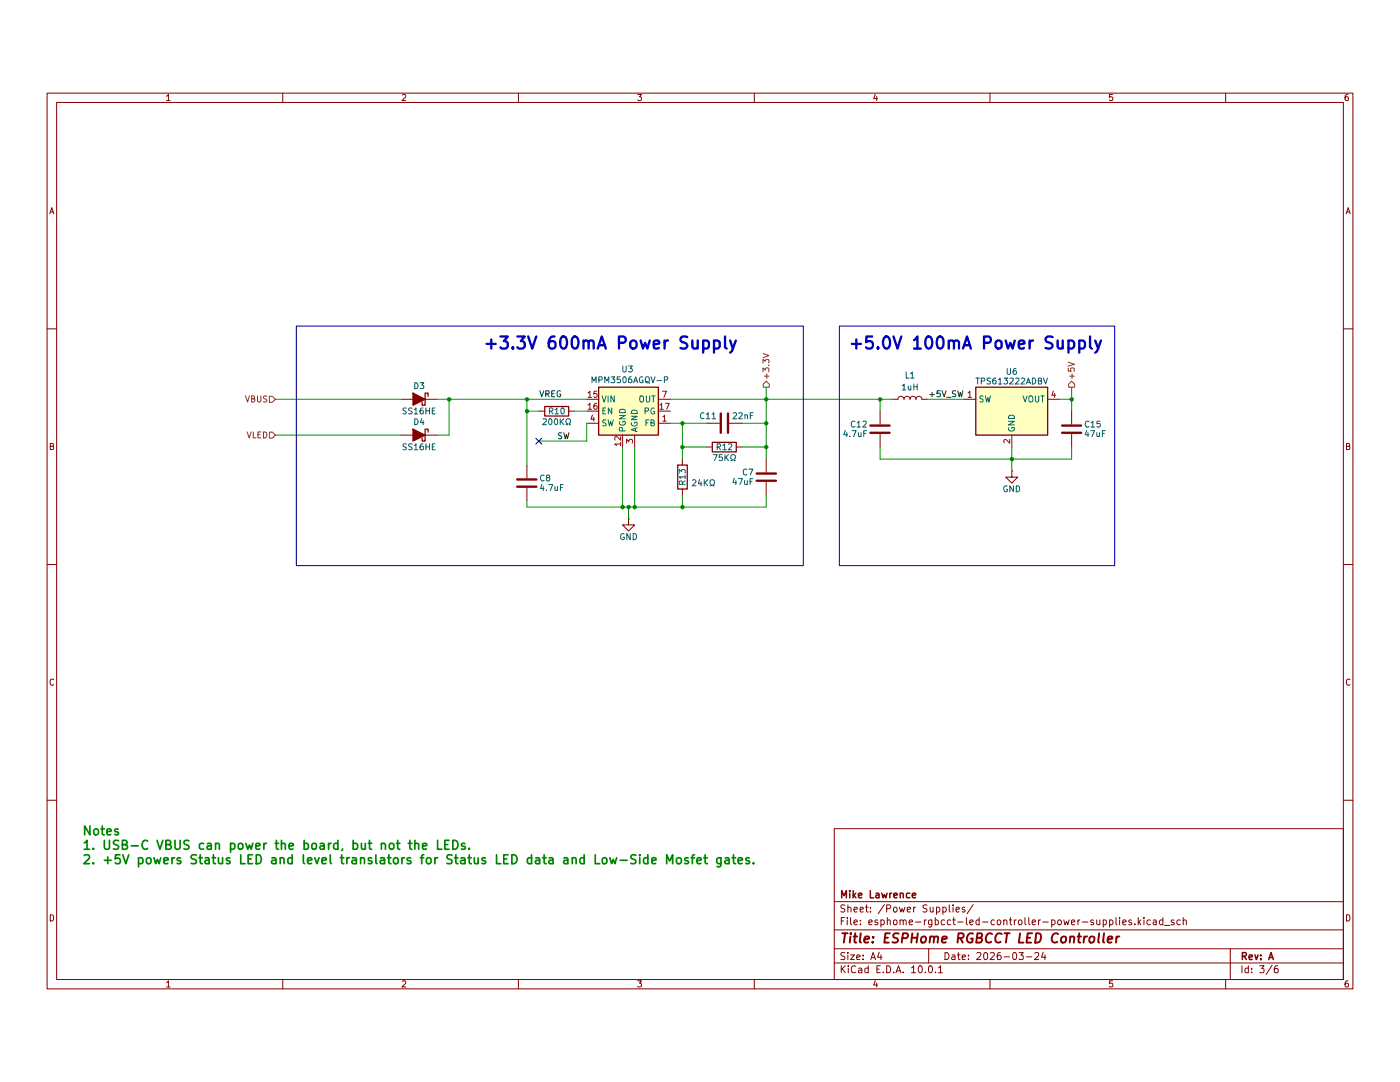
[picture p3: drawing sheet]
(kicad_sch
 (version 20260306)
 (generator "eeschema")
 (generator_version "10.0")
 (paper "A4")
 (title_block
  (title "ESPHome RGBCCT LED Controller")
  (date "2026-03-24")
  (rev "A")
  (company "Mike Lawrence"))
 (lib_symbols
  (symbol "Device:C"
   (pin_numbers (hide yes))
   (pin_names
    (offset 0.254)) (exclude_from_sim no) (in_bom yes) (on_board yes)
   (in_pos_files yes)
   (duplicate_pin_numbers_are_jumpers no)
   (property "Reference" "C" (at 0.635 2.54 0) (show_name no) (do_not_autoplace no) (effects (font (size 1.27 1.27)) (justify left)))
   (property "Value" "C" (at 0.635 -2.54 0) (show_name no) (do_not_autoplace no) (effects (font (size 1.27 1.27)) (justify left)))
   (property "Footprint" "" (at 0.9652 -3.81 0) (show_name no) (do_not_autoplace no) (hide yes) (effects (font (size 1.27 1.27))))
   (property "Datasheet" "" (at 0 0 0) (show_name no) (do_not_autoplace no) (hide yes) (effects (font (size 1.27 1.27))))
   (property "Description" "Unpolarized capacitor" (at 0 0 0) (show_name no) (do_not_autoplace no) (hide yes) (effects (font (size 1.27 1.27))))
   (symbol "C_0_1"
    (polyline (pts (xy -2.032 0.762) (xy 2.032 0.762)) (stroke (width 0.508) (type default)) (fill (type none)))
    (polyline (pts (xy -2.032 -0.762) (xy 2.032 -0.762)) (stroke (width 0.508) (type default)) (fill (type none))))
   (symbol "C_1_1"
    (pin passive line (at 0 3.81 270) (length 2.794) (name "" (effects (font (size 1.27 1.27)))) (number "1" (effects (font (size 1.27 1.27)))))
    (pin passive line (at 0 -3.81 90) (length 2.794) (name "" (effects (font (size 1.27 1.27)))) (number "2" (effects (font (size 1.27 1.27))))))
   (embedded_fonts no))
  (symbol "Device:D_Schottky_Filled"
   (pin_numbers (hide yes))
   (pin_names
    (offset 1.016) (hide yes)) (exclude_from_sim no) (in_bom yes) (on_board yes)
   (in_pos_files yes)
   (duplicate_pin_numbers_are_jumpers no)
   (property "Reference" "D" (at 0 2.54 0) (show_name no) (do_not_autoplace no) (effects (font (size 1.27 1.27))))
   (property "Value" "D_Schottky_Filled" (at 0 -2.54 0) (show_name no) (do_not_autoplace no) (effects (font (size 1.27 1.27))))
   (property "Footprint" "" (at 0 0 0) (show_name no) (do_not_autoplace no) (hide yes) (effects (font (size 1.27 1.27))))
   (property "Datasheet" "" (at 0 0 0) (show_name no) (do_not_autoplace no) (hide yes) (effects (font (size 1.27 1.27))))
   (property "Description" "Schottky diode, filled shape" (at 0 0 0) (show_name no) (do_not_autoplace no) (hide yes) (effects (font (size 1.27 1.27))))
   (symbol "D_Schottky_Filled_0_1"
    (polyline (pts (xy -1.905 0.635) (xy -1.905 1.27) (xy -1.27 1.27) (xy -1.27 -1.27) (xy -0.635 -1.27) (xy -0.635 -0.635)) (stroke (width 0.254) (type default)) (fill (type none)))
    (polyline (pts (xy 1.27 1.27) (xy 1.27 -1.27) (xy -1.27 0) (xy 1.27 1.27)) (stroke (width 0.254) (type default)) (fill (type outline)))
    (polyline (pts (xy 1.27 0) (xy -1.27 0)) (stroke (width 0) (type default)) (fill (type none))))
   (symbol "D_Schottky_Filled_1_1"
    (pin passive line (at -3.81 0 0) (length 2.54) (name "K" (effects (font (size 1.27 1.27)))) (number "1" (effects (font (size 1.27 1.27)))))
    (pin passive line (at 3.81 0 180) (length 2.54) (name "A" (effects (font (size 1.27 1.27)))) (number "2" (effects (font (size 1.27 1.27))))))
   (embedded_fonts no))
  (symbol "Device:L"
   (pin_numbers (hide yes))
   (pin_names
    (offset 1.016) (hide yes)) (exclude_from_sim no) (in_bom yes) (on_board yes)
   (in_pos_files yes)
   (duplicate_pin_numbers_are_jumpers no)
   (property "Reference" "L" (at -1.27 0 90) (show_name no) (do_not_autoplace no) (effects (font (size 1.27 1.27))))
   (property "Value" "L" (at 1.905 0 90) (show_name no) (do_not_autoplace no) (effects (font (size 1.27 1.27))))
   (property "Footprint" "" (at 0 0 0) (show_name no) (do_not_autoplace no) (hide yes) (effects (font (size 1.27 1.27))))
   (property "Datasheet" "" (at 0 0 0) (show_name no) (do_not_autoplace no) (hide yes) (effects (font (size 1.27 1.27))))
   (property "Description" "Inductor" (at 0 0 0) (show_name no) (do_not_autoplace no) (hide yes) (effects (font (size 1.27 1.27))))
   (symbol "L_0_1"
    (arc (start 0 2.54) (mid 0.6323 1.905) (end 0 1.27) (stroke (width 0) (type default)) (fill (type none)))
    (arc (start 0 1.27) (mid 0.6323 0.635) (end 0 0) (stroke (width 0) (type default)) (fill (type none)))
    (arc (start 0 0) (mid 0.6323 -0.635) (end 0 -1.27) (stroke (width 0) (type default)) (fill (type none)))
    (arc (start 0 -1.27) (mid 0.6323 -1.905) (end 0 -2.54) (stroke (width 0) (type default)) (fill (type none))))
   (symbol "L_1_1"
    (pin passive line (at 0 3.81 270) (length 1.27) (name "1" (effects (font (size 1.27 1.27)))) (number "1" (effects (font (size 1.27 1.27)))))
    (pin passive line (at 0 -3.81 90) (length 1.27) (name "2" (effects (font (size 1.27 1.27)))) (number "2" (effects (font (size 1.27 1.27))))))
   (embedded_fonts no))
  (symbol "Device:R"
   (pin_numbers (hide yes))
   (pin_names
    (offset 0)) (exclude_from_sim no) (in_bom yes) (on_board yes)
   (in_pos_files yes)
   (duplicate_pin_numbers_are_jumpers no)
   (property "Reference" "R" (at 2.032 0 90) (show_name no) (do_not_autoplace no) (effects (font (size 1.27 1.27))))
   (property "Value" "R" (at 0 0 90) (show_name no) (do_not_autoplace no) (effects (font (size 1.27 1.27))))
   (property "Footprint" "" (at -1.778 0 90) (show_name no) (do_not_autoplace no) (hide yes) (effects (font (size 1.27 1.27))))
   (property "Datasheet" "" (at 0 0 0) (show_name no) (do_not_autoplace no) (hide yes) (effects (font (size 1.27 1.27))))
   (property "Description" "Resistor" (at 0 0 0) (show_name no) (do_not_autoplace no) (hide yes) (effects (font (size 1.27 1.27))))
   (symbol "R_0_1"
    (rectangle (start -1.016 -2.54) (end 1.016 2.54) (stroke (width 0.254) (type default)) (fill (type none))))
   (symbol "R_1_1"
    (pin passive line (at 0 3.81 270) (length 1.27) (name "" (effects (font (size 1.27 1.27)))) (number "1" (effects (font (size 1.27 1.27)))))
    (pin passive line (at 0 -3.81 90) (length 1.27) (name "" (effects (font (size 1.27 1.27)))) (number "2" (effects (font (size 1.27 1.27))))))
   (embedded_fonts no))
  (symbol "MPM3506AGQV-P:MPM3506AGQV-P" (exclude_from_sim no) (in_bom yes) (on_board yes)
   (in_pos_files yes)
   (duplicate_pin_numbers_are_jumpers no)
   (property "Reference" "U3" (at 11.176 3.81 0) (show_name no) (do_not_autoplace no) (effects (font (size 1.27 1.27))))
   (property "Value" "MPM3506AGQV-P" (at 11.684 1.524 0) (show_name no) (do_not_autoplace no) (effects (font (size 1.27 1.27))))
   (property "Footprint" "MPM3506A:QFN-19" (at 29.21 -94.92 0) (show_name no) (do_not_autoplace no) (hide yes) (effects (font (size 1.27 1.27)) (justify left top)))
   (property "Datasheet" "https://www.monolithicpower.com/pub/media/document/MPM3506A_r1.0.pdf" (at 29.21 -194.92 0) (show_name no) (do_not_autoplace no) (hide yes) (effects (font (size 1.27 1.27)) (justify left top)))
   (property "Description" "Switching Voltage Regulators 36V/0.6A Module Sync Step-Down Converter" (at -2.54 0 0) (show_name no) (do_not_autoplace no) (hide yes) (effects (font (size 1.27 1.27))))
   (property "Height" "" (at 29.21 -394.92 0) (show_name no) (do_not_autoplace no) (hide yes) (effects (font (size 1.27 1.27)) (justify left top)))
   (property "Mouser Part Number" "946-MPM3506AGQV-P" (at 29.21 -494.92 0) (show_name no) (do_not_autoplace no) (hide yes) (effects (font (size 1.27 1.27)) (justify left top)))
   (property "Mouser Price/Stock" "https://www.mouser.co.uk/ProductDetail/Monolithic-Power-Systems-MPS/MPM3506AGQV-P?qs=HiCzZnZeDAU16ehu1bckOQ%3D%3D" (at 29.21 -594.92 0) (show_name no) (do_not_autoplace no) (hide yes) (effects (font (size 1.27 1.27)) (justify left top)))
   (property "Manufacturer_Name" "Monolithic Power Systems (MPS)" (at 29.21 -694.92 0) (show_name no) (do_not_autoplace no) (hide yes) (effects (font (size 1.27 1.27)) (justify left top)))
   (property "Manufacturer_Part_Number" "MPM3506AGQV-P" (at 29.21 -794.92 0) (show_name no) (do_not_autoplace no) (hide yes) (effects (font (size 1.27 1.27)) (justify left top)))
   (property "Manufacturer" "Monolithic Power Systems" (at 0 0 0) (show_name no) (do_not_autoplace no) (hide yes) (effects (font (size 1.27 1.27))))
   (property "Part Number" "MPM3506AGQV-P" (at 0 0 0) (show_name no) (do_not_autoplace no) (hide yes) (effects (font (size 1.27 1.27))))
   (symbol "MPM3506AGQV-P_1_1"
    (rectangle (start 5.08 0) (end 17.78 -10.16) (stroke (width 0.254) (type default)) (fill (type background)))
    (pin passive line (at 20.32 -7.62 180) (length 2.54) (name "FB" (effects (font (size 1.27 1.27)))) (number "1" (effects (font (size 1.27 1.27)))))
    (pin passive line (at 0 -17.78 0) (length 5.08) (hide yes) (name "VCC" (effects (font (size 1.27 1.27)))) (number "2" (effects (font (size 1.27 1.27)))))
    (pin passive line (at 12.7 -12.7 90) (length 2.54) (name "AGND" (effects (font (size 1.27 1.27)))) (number "3" (effects (font (size 1.27 1.27)))))
    (pin passive line (at 2.54 -7.62 0) (length 2.54) (name "SW" (effects (font (size 1.27 1.27)))) (number "4" (effects (font (size 1.27 1.27)))))
    (pin passive line (at 2.54 -7.62 0) (length 2.54) (hide yes) (name "SW_2" (effects (font (size 1.27 1.27)))) (number "5" (effects (font (size 1.27 1.27)))))
    (pin passive line (at 2.54 -7.62 0) (length 2.54) (hide yes) (name "SW_3" (effects (font (size 1.27 1.27)))) (number "6" (effects (font (size 1.27 1.27)))))
    (pin passive line (at 20.32 -2.54 180) (length 2.54) (name "OUT" (effects (font (size 1.27 1.27)))) (number "7" (effects (font (size 1.27 1.27)))))
    (pin passive line (at 20.32 -2.54 180) (length 2.54) (hide yes) (name "OUT_2" (effects (font (size 1.27 1.27)))) (number "8" (effects (font (size 1.27 1.27)))))
    (pin passive line (at 20.32 -2.54 180) (length 2.54) (hide yes) (name "OUT_3" (effects (font (size 1.27 1.27)))) (number "9" (effects (font (size 1.27 1.27)))))
    (pin passive line (at 0 -20.32 0) (length 5.08) (hide yes) (name "NC_1" (effects (font (size 1.27 1.27)))) (number "10" (effects (font (size 1.27 1.27)))))
    (pin passive line (at 0 -25.4 0) (length 5.08) (hide yes) (name "BST" (effects (font (size 1.27 1.27)))) (number "11" (effects (font (size 1.27 1.27)))))
    (pin passive line (at 10.16 -12.7 90) (length 2.54) (name "PGND" (effects (font (size 1.27 1.27)))) (number "12" (effects (font (size 1.27 1.27)))))
    (pin passive line (at 10.16 -12.7 90) (length 2.54) (hide yes) (name "PGND_2" (effects (font (size 1.27 1.27)))) (number "13" (effects (font (size 1.27 1.27)))))
    (pin passive line (at 0 -22.86 0) (length 5.08) (hide yes) (name "NC_2" (effects (font (size 1.27 1.27)))) (number "14" (effects (font (size 1.27 1.27)))))
    (pin passive line (at 2.54 -2.54 0) (length 2.54) (name "VIN" (effects (font (size 1.27 1.27)))) (number "15" (effects (font (size 1.27 1.27)))))
    (pin passive line (at 2.54 -5.08 0) (length 2.54) (name "EN" (effects (font (size 1.27 1.27)))) (number "16" (effects (font (size 1.27 1.27)))))
    (pin passive line (at 20.32 -5.08 180) (length 2.54) (name "PG" (effects (font (size 1.27 1.27)))) (number "17" (effects (font (size 1.27 1.27)))))
    (pin passive line (at 2.54 -7.62 0) (length 2.54) (hide yes) (name "SW_4" (effects (font (size 1.27 1.27)))) (number "18" (effects (font (size 1.27 1.27)))))
    (pin passive line (at 20.32 -2.54 180) (length 2.54) (hide yes) (name "OUT_4" (effects (font (size 1.27 1.27)))) (number "19" (effects (font (size 1.27 1.27))))))
   (embedded_fonts no))
  (symbol "Regulator_Switching:TPS613222ADBV" (exclude_from_sim no) (in_bom yes) (on_board yes)
   (in_pos_files yes)
   (duplicate_pin_numbers_are_jumpers no)
   (property "Reference" "U" (at -7.62 6.35 0) (show_name no) (do_not_autoplace no) (effects (font (size 1.27 1.27)) (justify left)))
   (property "Value" "TPS613222ADBV" (at 2.54 6.35 0) (show_name no) (do_not_autoplace no) (effects (font (size 1.27 1.27))))
   (property "Footprint" "Package_TO_SOT_SMD:SOT-23-5" (at 0 -20.32 0) (show_name no) (do_not_autoplace no) (hide yes) (effects (font (size 1.27 1.27))))
   (property "Datasheet" "http://www.ti.com/lit/ds/symlink/tps61322.pdf" (at 0 -3.81 0) (show_name no) (do_not_autoplace no) (hide yes) (effects (font (size 1.27 1.27))))
   (property "Description" "1.8A Step-Up Converter, 5V Output Voltage, 0.9-5.5V Input Voltage, SOT-23-5" (at 0 0 0) (show_name no) (do_not_autoplace no) (hide yes) (effects (font (size 1.27 1.27))))
   (symbol "TPS613222ADBV_0_1"
    (rectangle (start -7.62 5.08) (end 7.62 -5.08) (stroke (width 0.254) (type default)) (fill (type background))))
   (symbol "TPS613222ADBV_1_1"
    (pin power_in line (at -10.16 2.54 0) (length 2.54) (name "SW" (effects (font (size 1.27 1.27)))) (number "1" (effects (font (size 1.27 1.27)))))
    (pin power_in line (at 0 -7.62 90) (length 2.54) (name "GND" (effects (font (size 1.27 1.27)))) (number "2" (effects (font (size 1.27 1.27)))))
    (pin no_connect line (at -7.62 -2.54 0) (length 2.54) (hide yes) (name "NC" (effects (font (size 1.27 1.27)))) (number "3" (effects (font (size 1.27 1.27)))))
    (pin power_out line (at 10.16 2.54 180) (length 2.54) (name "VOUT" (effects (font (size 1.27 1.27)))) (number "4" (effects (font (size 1.27 1.27)))))
    (pin no_connect line (at 7.62 -2.54 180) (length 2.54) (hide yes) (name "NC" (effects (font (size 1.27 1.27)))) (number "5" (effects (font (size 1.27 1.27))))))
   (embedded_fonts no))
  (symbol "power:GND"
   (power global)
   (pin_numbers (hide yes))
   (pin_names
    (offset 0) (hide yes)) (exclude_from_sim no) (in_bom yes) (on_board yes)
   (in_pos_files yes)
   (duplicate_pin_numbers_are_jumpers no)
   (property "Reference" "#PWR" (at 0 -6.35 0) (show_name no) (do_not_autoplace no) (hide yes) (effects (font (size 1.27 1.27))))
   (property "Value" "GND" (at 0 -3.81 0) (show_name no) (do_not_autoplace no) (effects (font (size 1.27 1.27))))
   (property "Footprint" "" (at 0 0 0) (show_name no) (do_not_autoplace no) (hide yes) (effects (font (size 1.27 1.27))))
   (property "Datasheet" "" (at 0 0 0) (show_name no) (do_not_autoplace no) (hide yes) (effects (font (size 1.27 1.27))))
   (property "Description" "Power symbol creates a global label with name \"GND\" , ground" (at 0 0 0) (show_name no) (do_not_autoplace no) (hide yes) (effects (font (size 1.27 1.27))))
   (symbol "GND_0_1"
    (polyline (pts (xy 0 0) (xy 0 -1.27) (xy 1.27 -1.27) (xy 0 -2.54) (xy -1.27 -1.27) (xy 0 -1.27)) (stroke (width 0) (type default)) (fill (type none))))
   (symbol "GND_1_1"
    (pin power_in line (at 0 0 270) (length 0) (name "" (effects (font (size 1.27 1.27)))) (number "1" (effects (font (size 1.27 1.27))))))
   (embedded_fonts no)))
 (rectangle
  (start 178.054 59.436)
  (end 236.474 110.236)
  (stroke (width 0) (type default))
  (fill (type none)))
 (rectangle
  (start 62.865 59.436)
  (end 170.434 110.236)
  (stroke (width 0) (type solid) (color 0 0 132 1))
  (fill (type none)))
 (text "+5.0V 100mA Power Supply"
  (exclude_from_sim no)
  (at 207.01 64.77 0)
  (effects (font (size 2.54 2.54) (thickness 0.508)
    (bold yes)) (justify bottom)))
 (text "+3.3V 600mA Power Supply"
  (exclude_from_sim no)
  (at 129.54 64.77 0)
  (effects (font (size 2.54 2.54) (thickness 0.508)
    (bold yes)) (justify bottom)))
 (text "Notes\n1. USB-C VBUS can power the board, but not the LEDs.\n2. +5V powers Status LED and level translators for Status LED data and Low-Side Mosfet gates."
  (exclude_from_sim no)
  (at 17.272 165.608 0)
  (effects (font (size 1.905 1.905) (thickness 0.381)
    (bold yes) (color 0 132 0 1)) (justify left top)))
 (junction
  (at 111.76 74.93)
  (diameter 0)
  (color 0 0 0 0))
 (junction
  (at 214.63 87.63)
  (diameter 0)
  (color 0 0 0 0))
 (junction
  (at 134.62 97.79)
  (diameter 0)
  (color 0 0 0 0))
 (junction
  (at 162.56 85.09)
  (diameter 0)
  (color 0 0 0 0))
 (junction
  (at 162.56 74.93)
  (diameter 0)
  (color 0 0 0 0))
 (junction
  (at 133.35 97.79)
  (diameter 0)
  (color 0 0 0 0))
 (junction
  (at 186.69 74.93)
  (diameter 0)
  (color 0 0 0 0))
 (junction
  (at 144.78 80.01)
  (diameter 0)
  (color 0 0 0 0))
 (junction
  (at 95.25 74.93)
  (diameter 0)
  (color 0 0 0 0))
 (junction
  (at 111.76 77.47)
  (diameter 0)
  (color 0 0 0 0))
 (junction
  (at 132.08 97.79)
  (diameter 0)
  (color 0 0 0 0))
 (junction
  (at 144.78 85.09)
  (diameter 0)
  (color 0 0 0 0))
 (junction
  (at 162.56 80.01)
  (diameter 0)
  (color 0 0 0 0))
 (junction
  (at 144.78 97.79)
  (diameter 0)
  (color 0 0 0 0))
 (junction
  (at 227.33 74.93)
  (diameter 0)
  (color 0 0 0 0))
 (no_connect
  (at 114.3 83.82))
 (wire
  (pts (xy 162.56 72.39) (xy 162.56 74.93))
  (stroke (width 0) (type default)))
 (wire
  (pts (xy 134.62 97.79) (xy 144.78 97.79))
  (stroke (width 0) (type default)))
 (wire
  (pts (xy 134.62 85.09) (xy 134.62 97.79))
  (stroke (width 0) (type default)))
 (wire
  (pts (xy 111.76 96.52) (xy 111.76 97.79))
  (stroke (width 0) (type default)))
 (wire
  (pts (xy 133.35 97.79) (xy 134.62 97.79))
  (stroke (width 0) (type default)))
 (wire
  (pts (xy 162.56 80.01) (xy 162.56 74.93))
  (stroke (width 0) (type default)))
 (wire
  (pts (xy 114.3 77.47) (xy 111.76 77.47))
  (stroke (width 0) (type default)))
 (wire
  (pts (xy 144.78 85.09) (xy 144.78 87.63))
  (stroke (width 0) (type default)))
 (wire
  (pts (xy 111.76 74.93) (xy 111.76 77.47))
  (stroke (width 0) (type default)))
 (wire
  (pts (xy 214.63 87.63) (xy 214.63 90.17))
  (stroke (width 0) (type default)))
 (wire
  (pts (xy 95.25 74.93) (xy 95.25 82.55))
  (stroke (width 0) (type default)))
 (wire
  (pts (xy 144.78 97.79) (xy 144.78 95.25))
  (stroke (width 0) (type default)))
 (wire
  (pts (xy 227.33 74.93) (xy 227.33 77.47))
  (stroke (width 0) (type default)))
 (wire
  (pts (xy 227.33 85.09) (xy 227.33 87.63))
  (stroke (width 0) (type default)))
 (wire
  (pts (xy 162.56 80.01) (xy 162.56 85.09))
  (stroke (width 0) (type default)))
 (wire
  (pts (xy 186.69 74.93) (xy 189.23 74.93))
  (stroke (width 0) (type default)))
 (wire
  (pts (xy 58.42 82.55) (xy 85.09 82.55))
  (stroke (width 0) (type default)))
 (wire
  (pts (xy 142.24 80.01) (xy 144.78 80.01))
  (stroke (width 0) (type default)))
 (wire
  (pts (xy 124.46 80.01) (xy 124.46 83.82))
  (stroke (width 0) (type default)))
 (wire
  (pts (xy 132.08 97.79) (xy 133.35 97.79))
  (stroke (width 0) (type default)))
 (wire
  (pts (xy 111.76 77.47) (xy 111.76 88.9))
  (stroke (width 0) (type default)))
 (wire
  (pts (xy 92.71 74.93) (xy 95.25 74.93))
  (stroke (width 0) (type default)))
 (wire
  (pts (xy 214.63 85.09) (xy 214.63 87.63))
  (stroke (width 0) (type default)))
 (wire
  (pts (xy 157.48 80.01) (xy 162.56 80.01))
  (stroke (width 0) (type default)))
 (wire
  (pts (xy 162.56 95.25) (xy 162.56 97.79))
  (stroke (width 0) (type default)))
 (wire
  (pts (xy 144.78 80.01) (xy 144.78 85.09))
  (stroke (width 0) (type default)))
 (wire
  (pts (xy 111.76 74.93) (xy 124.46 74.93))
  (stroke (width 0) (type default)))
 (wire
  (pts (xy 162.56 74.93) (xy 186.69 74.93))
  (stroke (width 0) (type default)))
 (wire
  (pts (xy 95.25 74.93) (xy 111.76 74.93))
  (stroke (width 0) (type default)))
 (wire
  (pts (xy 186.69 87.63) (xy 214.63 87.63))
  (stroke (width 0) (type default)))
 (wire
  (pts (xy 144.78 97.79) (xy 162.56 97.79))
  (stroke (width 0) (type default)))
 (wire
  (pts (xy 196.85 74.93) (xy 204.47 74.93))
  (stroke (width 0) (type default)))
 (wire
  (pts (xy 114.3 83.82) (xy 124.46 83.82))
  (stroke (width 0) (type default)))
 (wire
  (pts (xy 133.35 97.79) (xy 133.35 100.33))
  (stroke (width 0) (type default)))
 (wire
  (pts (xy 144.78 80.01) (xy 149.86 80.01))
  (stroke (width 0) (type default)))
 (wire
  (pts (xy 121.92 77.47) (xy 124.46 77.47))
  (stroke (width 0) (type default)))
 (wire
  (pts (xy 162.56 85.09) (xy 162.56 87.63))
  (stroke (width 0) (type default)))
 (wire
  (pts (xy 186.69 74.93) (xy 186.69 77.47))
  (stroke (width 0) (type default)))
 (wire
  (pts (xy 95.25 82.55) (xy 92.71 82.55))
  (stroke (width 0) (type default)))
 (wire
  (pts (xy 142.24 74.93) (xy 162.56 74.93))
  (stroke (width 0) (type default)))
 (wire
  (pts (xy 144.78 85.09) (xy 149.86 85.09))
  (stroke (width 0) (type default)))
 (wire
  (pts (xy 224.79 74.93) (xy 227.33 74.93))
  (stroke (width 0) (type default)))
 (wire
  (pts (xy 132.08 85.09) (xy 132.08 97.79))
  (stroke (width 0) (type default)))
 (wire
  (pts (xy 58.42 74.93) (xy 85.09 74.93))
  (stroke (width 0) (type default)))
 (wire
  (pts (xy 214.63 87.63) (xy 227.33 87.63))
  (stroke (width 0) (type default)))
 (wire
  (pts (xy 227.33 72.39) (xy 227.33 74.93))
  (stroke (width 0) (type default)))
 (wire
  (pts (xy 157.48 85.09) (xy 162.56 85.09))
  (stroke (width 0) (type default)))
 (wire
  (pts (xy 186.69 85.09) (xy 186.69 87.63))
  (stroke (width 0) (type default)))
 (wire
  (pts (xy 111.76 97.79) (xy 132.08 97.79))
  (stroke (width 0) (type default)))
 (label "VREG"
  (at 114.3 74.93 0)
  (effects (font (size 1.27 1.27)) (justify left bottom)))
 (label "SW"
  (at 118.11 83.82 0)
  (effects (font (size 1.27 1.27)) (justify left bottom)))
 (label "+5V_SW"
  (at 196.85 74.93 0)
  (effects (font (size 1.27 1.27)) (justify left bottom)))
 (hierarchical_label "+5V"
  (shape output)
  (at 227.33 72.39 90)
  (effects (font (size 1.27 1.27)) (justify left)))
 (hierarchical_label "+3.3V"
  (shape output)
  (at 162.56 72.39 90)
  (effects (font (size 1.27 1.27)) (justify left)))
 (hierarchical_label "VLED"
  (shape input)
  (at 58.42 82.55 180)
  (effects (font (size 1.27 1.27)) (justify right)))
 (hierarchical_label "VBUS"
  (shape input)
  (at 58.42 74.93 180)
  (effects (font (size 1.27 1.27)) (justify right)))
 (symbol
  (lib_id "power:GND")
  (at 214.63 90.17 0)
  (unit 1)
  (body_style 1)
  (exclude_from_sim no)
  (in_bom yes)
  (on_board yes)
  (in_pos_files yes)
  (dnp no)
  (property "Reference" "#PWR07" (at 214.63 96.52 0) (hide yes) (show_name no) (do_not_autoplace no) (effects (font (size 1.27 1.27))))
  (property "Value" "GND" (at 214.63 93.98 0) (show_name no) (do_not_autoplace no) (effects (font (size 1.27 1.27))))
  (property "Footprint" "" (at 214.63 90.17 0) (hide yes) (show_name no) (do_not_autoplace no) (effects (font (size 1.27 1.27))))
  (property "Datasheet" "" (at 214.63 90.17 0) (hide yes) (show_name no) (do_not_autoplace no) (effects (font (size 1.27 1.27))))
  (property "Description" "Power symbol creates a global label with name \"GND\" , ground" (at 214.63 90.17 0) (hide yes) (show_name no) (do_not_autoplace no) (effects (font (size 1.27 1.27))))
  (pin "1"))
 (symbol
  (lib_id "Device:C")
  (at 153.67 80.01 90)
  (unit 1)
  (body_style 1)
  (exclude_from_sim no)
  (in_bom yes)
  (on_board yes)
  (in_pos_files yes)
  (dnp no)
  (property "Reference" "C11" (at 152.146 78.486 90) (show_name no) (do_not_autoplace no) (effects (font (size 1.27 1.27)) (justify left)))
  (property "Value" "22nF" (at 155.194 78.486 90) (show_name no) (do_not_autoplace no) (effects (font (size 1.27 1.27)) (justify right)))
  (property "Footprint" "Capacitor_SMD:C_0402_1005Metric" (at 157.48 79.0448 0) (hide yes) (show_name no) (do_not_autoplace no) (effects (font (size 1.27 1.27))))
  (property "Datasheet" "" (at 153.67 80.01 0) (hide yes) (show_name no) (do_not_autoplace no) (effects (font (size 1.27 1.27))))
  (property "Description" "Capacitor, 22nF, MLCC, 50V, X7R, 10%, 0402" (at 153.67 80.01 0) (hide yes) (show_name no) (do_not_autoplace no) (effects (font (size 1.27 1.27))))
  (property "Manufacturer" "Murata" (at 153.67 80.01 0) (hide yes) (show_name no) (do_not_autoplace no) (effects (font (size 1.27 1.27))))
  (property "Part Number" "GRM155R71H223KA12J" (at 153.67 80.01 0) (hide yes) (show_name no) (do_not_autoplace no) (effects (font (size 1.27 1.27))))
  (pin "1")
  (pin "2"))
 (symbol
  (lib_id "Device:C")
  (at 227.33 81.28 0)
  (unit 1)
  (body_style 1)
  (exclude_from_sim no)
  (in_bom yes)
  (on_board yes)
  (in_pos_files yes)
  (dnp no)
  (property "Reference" "C15" (at 229.87 80.264 0) (show_name no) (do_not_autoplace no) (effects (font (size 1.27 1.27)) (justify left)))
  (property "Value" "47uF" (at 229.87 82.296 0) (show_name no) (do_not_autoplace no) (effects (font (size 1.27 1.27)) (justify left)))
  (property "Footprint" "Capacitor_SMD:C_0805_2012Metric" (at 228.2952 85.09 0) (hide yes) (show_name no) (do_not_autoplace no) (effects (font (size 1.27 1.27))))
  (property "Datasheet" "" (at 227.33 81.28 0) (hide yes) (show_name no) (do_not_autoplace no) (effects (font (size 1.27 1.27))))
  (property "Description" "Capacitor, 47uF, MLCC, 10V, X5R, 20%, 0805" (at 227.33 81.28 0) (hide yes) (show_name no) (do_not_autoplace no) (effects (font (size 1.27 1.27))))
  (property "Part Number" "MSASL21GBB5476MTNA01" (at 227.33 81.28 0) (hide yes) (show_name no) (do_not_autoplace no) (effects (font (size 1.27 1.27))))
  (property "Manufacturer" "TAIYO YUDEN" (at 227.33 81.28 0) (hide yes) (show_name no) (do_not_autoplace no) (effects (font (size 1.27 1.27))))
  (property "Alternate" "" (at 227.33 81.28 0) (show_name no) (do_not_autoplace no) (effects (font (size 1.27 1.27))))
  (pin "1")
  (pin "2"))
 (symbol
  (lib_id "Device:R")
  (at 153.67 85.09 270)
  (unit 1)
  (body_style 1)
  (exclude_from_sim no)
  (in_bom yes)
  (on_board yes)
  (in_pos_files yes)
  (dnp no)
  (property "Reference" "R12" (at 153.67 85.09 90) (show_name no) (do_not_autoplace no) (effects (font (size 1.27 1.27))))
  (property "Value" "75KΩ" (at 153.67 87.376 90) (show_name no) (do_not_autoplace no) (effects (font (size 1.27 1.27))))
  (property "Footprint" "Resistor_SMD:R_0402_1005Metric" (at 153.67 83.312 90) (hide yes) (show_name no) (do_not_autoplace no) (effects (font (size 1.27 1.27))))
  (property "Datasheet" "" (at 153.67 85.09 0) (hide yes) (show_name no) (do_not_autoplace no) (effects (font (size 1.27 1.27))))
  (property "Description" "Resistor, 75KΩ, 62.5mW, 25PPM, 0.1%, 0402" (at 153.67 85.09 0) (hide yes) (show_name no) (do_not_autoplace no) (effects (font (size 1.27 1.27))))
  (property "Manufacturer" "YAGEO" (at 153.67 85.09 0) (hide yes) (show_name no) (do_not_autoplace no) (effects (font (size 1.27 1.27))))
  (property "Part Number" "RT0402BRD0775KL" (at 153.67 85.09 0) (hide yes) (show_name no) (do_not_autoplace no) (effects (font (size 1.27 1.27))))
  (property "Alternate" "" (at 153.67 85.09 0) (show_name no) (do_not_autoplace no) (effects (font (size 1.27 1.27))))
  (pin "1")
  (pin "2"))
 (symbol
  (lib_id "Device:C")
  (at 186.69 81.28 0)
  (mirror y)
  (unit 1)
  (body_style 1)
  (exclude_from_sim no)
  (in_bom yes)
  (on_board yes)
  (in_pos_files yes)
  (dnp no)
  (property "Reference" "C12" (at 184.15 80.264 0) (show_name no) (do_not_autoplace no) (effects (font (size 1.27 1.27)) (justify left)))
  (property "Value" "4.7uF" (at 184.15 82.296 0) (show_name no) (do_not_autoplace no) (effects (font (size 1.27 1.27)) (justify left)))
  (property "Footprint" "Capacitor_SMD:C_0805_2012Metric" (at 185.7248 85.09 0) (hide yes) (show_name no) (do_not_autoplace no) (effects (font (size 1.27 1.27))))
  (property "Datasheet" "" (at 186.69 81.28 0) (hide yes) (show_name no) (do_not_autoplace no) (effects (font (size 1.27 1.27))))
  (property "Description" "Capacitor, 4.7uF, MLCC, 50V, X5R, 20%, 0805" (at 186.69 81.28 0) (hide yes) (show_name no) (do_not_autoplace no) (effects (font (size 1.27 1.27))))
  (property "Part Number" "MSASU21GBB5475KTNA01" (at 186.69 81.28 0) (hide yes) (show_name no) (do_not_autoplace no) (effects (font (size 1.27 1.27))))
  (property "Manufacturer" "TAIYO YUDEN" (at 186.69 81.28 0) (hide yes) (show_name no) (do_not_autoplace no) (effects (font (size 1.27 1.27))))
  (property "Alternate" "" (at 186.69 81.28 0) (show_name no) (do_not_autoplace no) (effects (font (size 1.27 1.27))))
  (pin "1")
  (pin "2"))
 (symbol
  (lib_id "Device:D_Schottky_Filled")
  (at 88.9 82.55 0)
  (mirror y)
  (unit 1)
  (body_style 1)
  (exclude_from_sim no)
  (in_bom yes)
  (on_board yes)
  (in_pos_files yes)
  (dnp no)
  (property "Reference" "D4" (at 88.9 79.756 0) (show_name no) (do_not_autoplace no) (effects (font (size 1.27 1.27))))
  (property "Value" "SS16HE" (at 88.9 85.09 0) (show_name no) (do_not_autoplace no) (effects (font (size 1.27 1.27))))
  (property "Footprint" "SS16HE:SS16HE" (at 88.9 82.55 0) (hide yes) (show_name no) (do_not_autoplace no) (effects (font (size 1.27 1.27))))
  (property "Datasheet" "https://www.onsemi.com/pdf/datasheet/ss13he-d.pdf" (at 88.9 82.55 0) (hide yes) (show_name no) (do_not_autoplace no) (effects (font (size 1.27 1.27))))
  (property "Description" "Schottky Diode, 60V, 1A, SOD-323EP" (at 88.9 82.55 0) (hide yes) (show_name no) (do_not_autoplace no) (effects (font (size 1.27 1.27))))
  (property "Manufacturer" "OnSemi" (at 88.9 82.55 0) (hide yes) (show_name no) (do_not_autoplace no) (effects (font (size 1.27 1.27))))
  (property "Part Number" "SS16HE" (at 88.9 82.55 0) (hide yes) (show_name no) (do_not_autoplace no) (effects (font (size 1.27 1.27))))
  (pin "1")
  (pin "2"))
 (symbol
  (lib_id "power:GND")
  (at 133.35 100.33 0)
  (unit 1)
  (body_style 1)
  (exclude_from_sim no)
  (in_bom yes)
  (on_board yes)
  (in_pos_files yes)
  (dnp no)
  (property "Reference" "#PWR06" (at 133.35 106.68 0) (hide yes) (show_name no) (do_not_autoplace no) (effects (font (size 1.27 1.27))))
  (property "Value" "GND" (at 133.35 104.14 0) (show_name no) (do_not_autoplace no) (effects (font (size 1.27 1.27))))
  (property "Footprint" "" (at 133.35 100.33 0) (hide yes) (show_name no) (do_not_autoplace no) (effects (font (size 1.27 1.27))))
  (property "Datasheet" "" (at 133.35 100.33 0) (hide yes) (show_name no) (do_not_autoplace no) (effects (font (size 1.27 1.27))))
  (property "Description" "Power symbol creates a global label with name \"GND\" , ground" (at 133.35 100.33 0) (hide yes) (show_name no) (do_not_autoplace no) (effects (font (size 1.27 1.27))))
  (pin "1"))
 (symbol
  (lib_id "Regulator_Switching:TPS613222ADBV")
  (at 214.63 77.47 0)
  (unit 1)
  (body_style 1)
  (exclude_from_sim no)
  (in_bom yes)
  (on_board yes)
  (in_pos_files yes)
  (dnp no)
  (property "Reference" "U6" (at 214.63 69.088 0) (show_name no) (do_not_autoplace no) (effects (font (size 1.27 1.27))))
  (property "Value" "TPS613222ADBV" (at 214.63 71.12 0) (show_name no) (do_not_autoplace no) (effects (font (size 1.27 1.27))))
  (property "Footprint" "Package_TO_SOT_SMD:SOT-23-5" (at 214.63 97.79 0) (hide yes) (show_name no) (do_not_autoplace no) (effects (font (size 1.27 1.27))))
  (property "Datasheet" "http://www.ti.com/lit/ds/symlink/tps61322.pdf" (at 214.63 81.28 0) (hide yes) (show_name no) (do_not_autoplace no) (effects (font (size 1.27 1.27))))
  (property "Description" "1.8A Step-Up Converter, 5V Output Voltage, 0.9-5.5V Input Voltage, SOT-23-5" (at 214.63 77.47 0) (hide yes) (show_name no) (do_not_autoplace no) (effects (font (size 1.27 1.27))))
  (property "Manufacturer" "Texas Instruments" (at 214.63 77.47 0) (hide yes) (show_name no) (do_not_autoplace no) (effects (font (size 1.27 1.27))))
  (property "Part Number" "TPS613222ADBVR" (at 214.63 77.47 0) (hide yes) (show_name no) (do_not_autoplace no) (effects (font (size 1.27 1.27))))
  (pin "5")
  (pin "1")
  (pin "4")
  (pin "2")
  (pin "3"))
 (symbol
  (lib_id "Device:R")
  (at 144.78 91.44 0)
  (unit 1)
  (body_style 1)
  (exclude_from_sim no)
  (in_bom yes)
  (on_board yes)
  (in_pos_files yes)
  (dnp no)
  (property "Reference" "R13" (at 144.78 91.44 90) (show_name no) (do_not_autoplace no) (effects (font (size 1.27 1.27))))
  (property "Value" "24KΩ" (at 146.558 92.71 0) (show_name no) (do_not_autoplace no) (effects (font (size 1.27 1.27)) (justify left)))
  (property "Footprint" "Resistor_SMD:R_0402_1005Metric" (at 143.002 91.44 90) (hide yes) (show_name no) (do_not_autoplace no) (effects (font (size 1.27 1.27))))
  (property "Datasheet" "" (at 144.78 91.44 0) (hide yes) (show_name no) (do_not_autoplace no) (effects (font (size 1.27 1.27))))
  (property "Description" "Resistor, 24KΩ, 62.5mW, 25PPM, 0.1%, 0402" (at 144.78 91.44 0) (hide yes) (show_name no) (do_not_autoplace no) (effects (font (size 1.27 1.27))))
  (property "Manufacturer" "YAGEO" (at 144.78 91.44 0) (hide yes) (show_name no) (do_not_autoplace no) (effects (font (size 1.27 1.27))))
  (property "Part Number" "RT0402BRD0724KL" (at 144.78 91.44 0) (hide yes) (show_name no) (do_not_autoplace no) (effects (font (size 1.27 1.27))))
  (property "Alternate" "" (at 144.78 91.44 0) (show_name no) (do_not_autoplace no) (effects (font (size 1.27 1.27))))
  (pin "1")
  (pin "2"))
 (symbol
  (lib_id "Device:C")
  (at 111.76 92.71 0)
  (unit 1)
  (body_style 1)
  (exclude_from_sim no)
  (in_bom yes)
  (on_board yes)
  (in_pos_files yes)
  (dnp no)
  (property "Reference" "C8" (at 114.3 91.694 0) (show_name no) (do_not_autoplace no) (effects (font (size 1.27 1.27)) (justify left)))
  (property "Value" "4.7uF" (at 114.3 93.726 0) (show_name no) (do_not_autoplace no) (effects (font (size 1.27 1.27)) (justify left)))
  (property "Footprint" "Capacitor_SMD:C_0805_2012Metric" (at 112.7252 96.52 0) (hide yes) (show_name no) (do_not_autoplace no) (effects (font (size 1.27 1.27))))
  (property "Datasheet" "" (at 111.76 92.71 0) (hide yes) (show_name no) (do_not_autoplace no) (effects (font (size 1.27 1.27))))
  (property "Description" "Capacitor, 4.7uF, MLCC, 50V, X5R, 20%, 0805" (at 111.76 92.71 0) (hide yes) (show_name no) (do_not_autoplace no) (effects (font (size 1.27 1.27))))
  (property "Part Number" "MSASU21GBB5475KTNA01" (at 111.76 92.71 0) (hide yes) (show_name no) (do_not_autoplace no) (effects (font (size 1.27 1.27))))
  (property "Manufacturer" "TAIYO YUDEN" (at 111.76 92.71 0) (hide yes) (show_name no) (do_not_autoplace no) (effects (font (size 1.27 1.27))))
  (property "Alternate" "" (at 111.76 92.71 0) (show_name no) (do_not_autoplace no) (effects (font (size 1.27 1.27))))
  (pin "1")
  (pin "2"))
 (symbol
  (lib_id "Device:D_Schottky_Filled")
  (at 88.9 74.93 0)
  (mirror y)
  (unit 1)
  (body_style 1)
  (exclude_from_sim no)
  (in_bom yes)
  (on_board yes)
  (in_pos_files yes)
  (dnp no)
  (property "Reference" "D3" (at 88.9 72.136 0) (show_name no) (do_not_autoplace no) (effects (font (size 1.27 1.27))))
  (property "Value" "SS16HE" (at 88.9 77.47 0) (show_name no) (do_not_autoplace no) (effects (font (size 1.27 1.27))))
  (property "Footprint" "SS16HE:SS16HE" (at 88.9 74.93 0) (hide yes) (show_name no) (do_not_autoplace no) (effects (font (size 1.27 1.27))))
  (property "Datasheet" "https://www.onsemi.com/pdf/datasheet/ss13he-d.pdf" (at 88.9 74.93 0) (hide yes) (show_name no) (do_not_autoplace no) (effects (font (size 1.27 1.27))))
  (property "Description" "Schottky Diode, 60V, 1A, SOD-323EP" (at 88.9 74.93 0) (hide yes) (show_name no) (do_not_autoplace no) (effects (font (size 1.27 1.27))))
  (property "Manufacturer" "OnSemi" (at 88.9 74.93 0) (hide yes) (show_name no) (do_not_autoplace no) (effects (font (size 1.27 1.27))))
  (property "Part Number" "SS16HE" (at 88.9 74.93 0) (hide yes) (show_name no) (do_not_autoplace no) (effects (font (size 1.27 1.27))))
  (pin "1")
  (pin "2"))
 (symbol
  (lib_id "Device:L")
  (at 193.04 74.93 90)
  (unit 1)
  (body_style 1)
  (exclude_from_sim no)
  (in_bom yes)
  (on_board yes)
  (in_pos_files yes)
  (dnp no)
  (fields_autoplaced yes)
  (property "Reference" "L1" (at 193.04 69.85 90) (show_name no) (do_not_autoplace no) (effects (font (size 1.27 1.27))))
  (property "Value" "1uH" (at 193.04 72.39 90) (show_name no) (do_not_autoplace no) (effects (font (size 1.27 1.27))))
  (property "Footprint" "Inductor_SMD:L_0805_2012Metric" (at 193.04 74.93 0) (hide yes) (show_name no) (do_not_autoplace no) (effects (font (size 1.27 1.27))))
  (property "Datasheet" "" (at 193.04 74.93 0) (hide yes) (show_name no) (do_not_autoplace no) (effects (font (size 1.27 1.27))))
  (property "Description" "Inductor, 1uH, 3.3A, 20%, 1008" (at 193.04 74.93 0) (hide yes) (show_name no) (do_not_autoplace no) (effects (font (size 1.27 1.27))))
  (property "Part Number" "MLP2012S1R0MT0S1" (at 193.04 74.93 90) (hide yes) (show_name no) (do_not_autoplace no) (effects (font (size 1.27 1.27))))
  (property "Manufacturer" "TDK" (at 193.04 74.93 90) (hide yes) (show_name no) (do_not_autoplace no) (effects (font (size 1.27 1.27))))
  (property "Alternate" "" (at 193.04 74.93 0) (show_name no) (do_not_autoplace no) (effects (font (size 1.27 1.27))))
  (pin "1")
  (pin "2"))
 (symbol
  (lib_id "MPM3506AGQV-P:MPM3506AGQV-P")
  (at 121.92 72.39 0)
  (unit 1)
  (body_style 1)
  (exclude_from_sim no)
  (in_bom yes)
  (on_board yes)
  (in_pos_files yes)
  (dnp no)
  (property "Reference" "U3" (at 133.096 68.58 0) (show_name no) (do_not_autoplace no) (effects (font (size 1.27 1.27))))
  (property "Value" "MPM3506AGQV-P" (at 133.604 70.866 0) (show_name no) (do_not_autoplace no) (effects (font (size 1.27 1.27))))
  (property "Footprint" "MPM3506A:QFN-19" (at 151.13 167.31 0) (hide yes) (show_name no) (do_not_autoplace no) (effects (font (size 1.27 1.27)) (justify left top)))
  (property "Datasheet" "https://www.monolithicpower.com/pub/media/document/MPM3506A_r1.0.pdf" (at 151.13 267.31 0) (hide yes) (show_name no) (do_not_autoplace no) (effects (font (size 1.27 1.27)) (justify left top)))
  (property "Description" "Switching Voltage Regulators 36V/0.6A Module Sync Step-Down Converter" (at 119.38 72.39 0) (hide yes) (show_name no) (do_not_autoplace no) (effects (font (size 1.27 1.27))))
  (property "Manufacturer" "Monolithic Power Systems" (at 121.92 72.39 0) (hide yes) (show_name no) (do_not_autoplace no) (effects (font (size 1.27 1.27))))
  (property "Part Number" "MPM3506AGQV-P" (at 121.92 72.39 0) (hide yes) (show_name no) (do_not_autoplace no) (effects (font (size 1.27 1.27))))
  (property "Height" "" (at 121.92 72.39 0) (hide yes) (show_name no) (do_not_autoplace no) (effects (font (size 1.27 1.27))))
  (property "Manufacturer_Name" "Monolithic Power Systems (MPS)" (at 121.92 72.39 0) (hide yes) (show_name no) (do_not_autoplace no) (effects (font (size 1.27 1.27))))
  (property "Manufacturer_Part_Number" "MPM3506AGQV-P" (at 121.92 72.39 0) (hide yes) (show_name no) (do_not_autoplace no) (effects (font (size 1.27 1.27))))
  (property "Mouser Part Number" "946-MPM3506AGQV-P" (at 121.92 72.39 0) (hide yes) (show_name no) (do_not_autoplace no) (effects (font (size 1.27 1.27))))
  (property "Mouser Price/Stock" "https://www.monolithicpower.com/en/documentview/productdocument/index/version/2/document_type/Datasheet/lang/en/sku/MPM3506AGQV-Z/document_id/2106/" (at 121.92 72.39 0) (hide yes) (show_name no) (do_not_autoplace no) (effects (font (size 1.27 1.27))))
  (pin "13")
  (pin "11")
  (pin "8")
  (pin "7")
  (pin "14")
  (pin "12")
  (pin "6")
  (pin "9")
  (pin "4")
  (pin "10")
  (pin "3")
  (pin "5")
  (pin "15")
  (pin "17")
  (pin "16")
  (pin "1")
  (pin "2")
  (pin "18")
  (pin "19"))
 (symbol
  (lib_id "Device:C")
  (at 162.56 91.44 0)
  (mirror y)
  (unit 1)
  (body_style 1)
  (exclude_from_sim no)
  (in_bom yes)
  (on_board yes)
  (in_pos_files yes)
  (dnp no)
  (property "Reference" "C7" (at 160.02 90.424 0) (show_name no) (do_not_autoplace no) (effects (font (size 1.27 1.27)) (justify left)))
  (property "Value" "47uF" (at 160.02 92.456 0) (show_name no) (do_not_autoplace no) (effects (font (size 1.27 1.27)) (justify left)))
  (property "Footprint" "Capacitor_SMD:C_0805_2012Metric" (at 161.5948 95.25 0) (hide yes) (show_name no) (do_not_autoplace no) (effects (font (size 1.27 1.27))))
  (property "Datasheet" "" (at 162.56 91.44 0) (hide yes) (show_name no) (do_not_autoplace no) (effects (font (size 1.27 1.27))))
  (property "Description" "Capacitor, 47uF, MLCC, 10V, X5R, 20%, 0805" (at 162.56 91.44 0) (hide yes) (show_name no) (do_not_autoplace no) (effects (font (size 1.27 1.27))))
  (property "Part Number" "MSASL21GBB5476MTNA01" (at 162.56 91.44 0) (hide yes) (show_name no) (do_not_autoplace no) (effects (font (size 1.27 1.27))))
  (property "Manufacturer" "TAIYO YUDEN" (at 162.56 91.44 0) (hide yes) (show_name no) (do_not_autoplace no) (effects (font (size 1.27 1.27))))
  (property "Alternate" "" (at 162.56 91.44 0) (show_name no) (do_not_autoplace no) (effects (font (size 1.27 1.27))))
  (pin "1")
  (pin "2"))
 (symbol
  (lib_id "Device:R")
  (at 118.11 77.47 270)
  (unit 1)
  (body_style 1)
  (exclude_from_sim no)
  (in_bom yes)
  (on_board yes)
  (in_pos_files yes)
  (dnp no)
  (property "Reference" "R10" (at 118.11 77.47 90) (show_name no) (do_not_autoplace no) (effects (font (size 1.27 1.27))))
  (property "Value" "200KΩ" (at 118.11 79.756 90) (show_name no) (do_not_autoplace no) (effects (font (size 1.27 1.27))))
  (property "Footprint" "Resistor_SMD:R_0402_1005Metric" (at 118.11 75.692 90) (hide yes) (show_name no) (do_not_autoplace no) (effects (font (size 1.27 1.27))))
  (property "Datasheet" "" (at 118.11 77.47 0) (hide yes) (show_name no) (do_not_autoplace no) (effects (font (size 1.27 1.27))))
  (property "Description" "Resistor, 200KΩ, 62.5mW,100PPM, 1%, 0402" (at 118.11 77.47 0) (hide yes) (show_name no) (do_not_autoplace no) (effects (font (size 1.27 1.27))))
  (property "Manufacturer" "Vishay / Dale" (at 118.11 77.47 0) (hide yes) (show_name no) (do_not_autoplace no) (effects (font (size 1.27 1.27))))
  (property "Part Number" "CRCW0402200KFKED" (at 118.11 77.47 0) (hide yes) (show_name no) (do_not_autoplace no) (effects (font (size 1.27 1.27))))
  (pin "1")
  (pin "2")))
